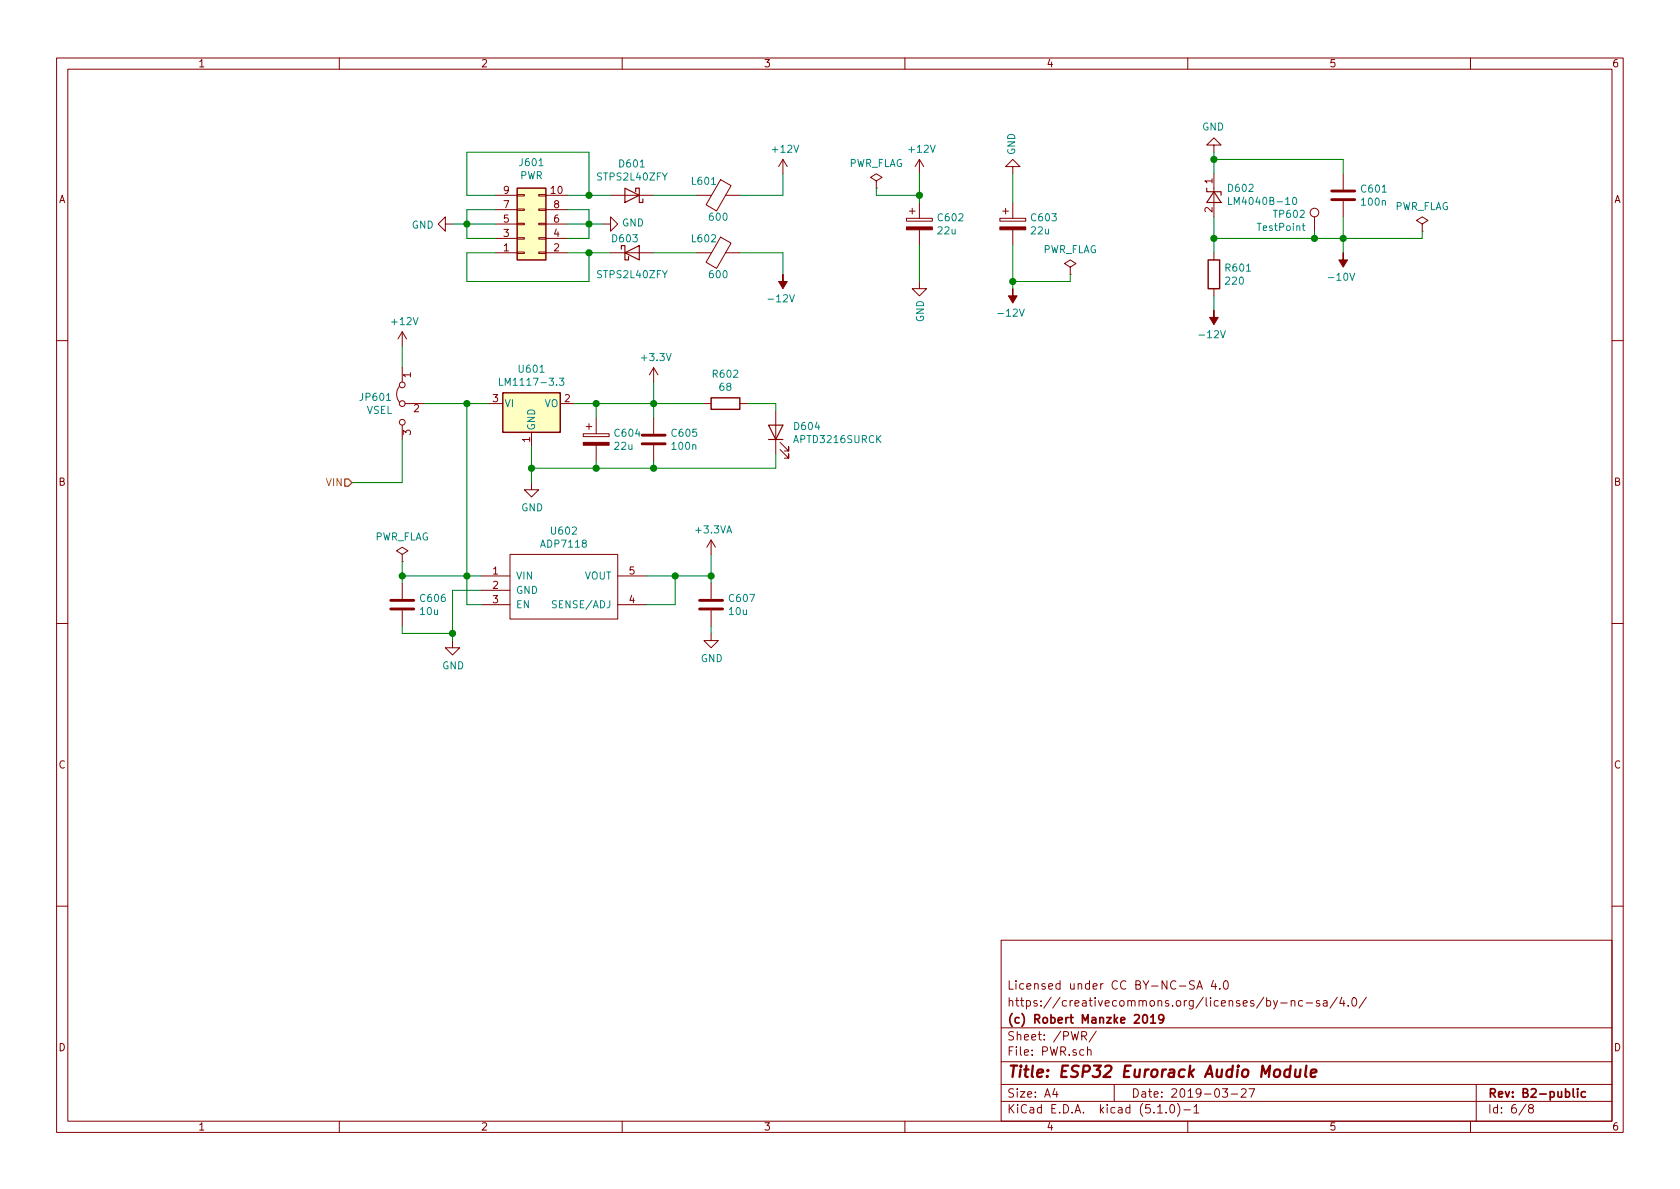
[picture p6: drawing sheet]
EESchema Schematic File Version 4
EELAYER 29 0
EELAYER END
$Descr A4 11693 8268
encoding utf-8
Sheet 6 8
Title "ESP32 Eurorack Audio Module"
Date "2019-03-27"
Rev "B2-public"
Comp "(c) Robert Manzke 2019"
Comment1 "https://creativecommons.org/licenses/by-nc-sa/4.0/"
Comment2 "Licensed under CC BY-NC-SA 4.0"
Comment3 ""
Comment4 ""
$EndDescr
$Comp
L Regulator_Linear:LM1117-3.3 U601
U 1 1
P 3700 2800
F 0 "U601" H 3700 3042 50  0000 C CNN
F 1 "LM1117-3.3" H 3700 2951 50  0000 C CNN
F 2 "Package_TO_SOT_SMD:TO-252-2" H 3700 2800 50  0001 C CNN
F 3 "http://www.ti.com/lit/ds/symlink/lm1117.pdf" H 3700 2800 50  0001 C CNN
	1    3700 2800
	1    0    0    -1  
$EndComp
$Comp
L Connector_Generic:Conn_02x05_Odd_Even J601
U 1 1
P 3650 1550
F 0 "J601" H 3700 1125 50  0000 C CNN
F 1 "PWR" H 3700 1216 50  0000 C CNN
F 2 "Connector_PinHeader_2.54mm:PinHeader_2x05_P2.54mm_Vertical" H 3650 1550 50  0001 C CNN
F 3 "~" H 3650 1550 50  0001 C CNN
	1    3650 1550
	1    0    0    1   
$EndComp
$Comp
L power:GND #PWR0607
U 1 1
P 4200 1550
F 0 "#PWR0607" H 4200 1300 50  0001 C CNN
F 1 "GND" V 4205 1422 50  0000 R CNN
F 2 "" H 4200 1550 50  0001 C CNN
F 3 "" H 4200 1550 50  0001 C CNN
	1    4200 1550
	0    -1   -1   0   
$EndComp
Wire Wire Line
	3950 1450 4100 1450
Wire Wire Line
	4100 1450 4100 1550
Wire Wire Line
	4100 1650 3950 1650
Wire Wire Line
	3950 1550 4100 1550
Connection ~ 4100 1550
Wire Wire Line
	4100 1550 4100 1650
Wire Wire Line
	4100 1550 4200 1550
$Comp
L power:GND #PWR0606
U 1 1
P 3150 1550
F 0 "#PWR0606" H 3150 1300 50  0001 C CNN
F 1 "GND" V 3155 1422 50  0000 R CNN
F 2 "" H 3150 1550 50  0001 C CNN
F 3 "" H 3150 1550 50  0001 C CNN
	1    3150 1550
	0    1    1    0   
$EndComp
Wire Wire Line
	3450 1450 3250 1450
Wire Wire Line
	3250 1450 3250 1550
Wire Wire Line
	3250 1650 3450 1650
Wire Wire Line
	3450 1550 3250 1550
Connection ~ 3250 1550
Wire Wire Line
	3250 1550 3250 1650
Wire Wire Line
	3250 1550 3150 1550
$Comp
L Device:D_Schottky D601
U 1 1
P 4400 1350
F 0 "D601" H 4400 1134 50  0000 C CNN
F 1 "STPS2L40ZFY" H 4400 1225 50  0000 C CNN
F 2 "Diode_SMD:D_SOD-123" H 4400 1350 50  0001 C CNN
F 3 "~" H 4400 1350 50  0001 C CNN
	1    4400 1350
	-1   0    0    1   
$EndComp
Wire Wire Line
	3450 1350 3250 1350
Wire Wire Line
	3250 1350 3250 1050
Wire Wire Line
	3250 1050 4100 1050
Wire Wire Line
	4100 1050 4100 1350
Wire Wire Line
	4100 1350 4250 1350
Wire Wire Line
	4100 1350 3950 1350
Connection ~ 4100 1350
$Comp
L Device:Ferrite_Bead L601
U 1 1
P 5000 1350
F 0 "L601" V 4900 1250 50  0000 C CNN
F 1 "600" V 5150 1350 50  0000 C CNN
F 2 "Capacitor_SMD:C_0805_2012Metric" V 4930 1350 50  0001 C CNN
F 3 "~" H 5000 1350 50  0001 C CNN
	1    5000 1350
	0    1    1    0   
$EndComp
Wire Wire Line
	4550 1350 4850 1350
Wire Wire Line
	3450 1750 3250 1750
Wire Wire Line
	3250 1750 3250 1950
Wire Wire Line
	3250 1950 4100 1950
Wire Wire Line
	4100 1950 4100 1750
Wire Wire Line
	4100 1750 4250 1750
Wire Wire Line
	4100 1750 3950 1750
Connection ~ 4100 1750
$Comp
L Device:D_Schottky D603
U 1 1
P 4400 1750
F 0 "D603" H 4350 1850 50  0000 C CNN
F 1 "STPS2L40ZFY" H 4400 1600 50  0000 C CNN
F 2 "Diode_SMD:D_SOD-123" H 4400 1750 50  0001 C CNN
F 3 "~" H 4400 1750 50  0001 C CNN
	1    4400 1750
	1    0    0    -1  
$EndComp
$Comp
L Device:Ferrite_Bead L602
U 1 1
P 5000 1750
F 0 "L602" V 4900 1650 50  0000 C CNN
F 1 "600" V 5150 1750 50  0000 C CNN
F 2 "Capacitor_SMD:C_0805_2012Metric" V 4930 1750 50  0001 C CNN
F 3 "~" H 5000 1750 50  0001 C CNN
	1    5000 1750
	0    1    1    0   
$EndComp
Wire Wire Line
	4850 1750 4550 1750
$Comp
L power:+12V #PWR0602
U 1 1
P 5450 1200
F 0 "#PWR0602" H 5450 1050 50  0001 C CNN
F 1 "+12V" H 5465 1373 50  0000 C CNN
F 2 "" H 5450 1200 50  0001 C CNN
F 3 "" H 5450 1200 50  0001 C CNN
	1    5450 1200
	1    0    0    -1  
$EndComp
Wire Wire Line
	5150 1350 5450 1350
Wire Wire Line
	5450 1350 5450 1200
$Comp
L power:-12V #PWR0608
U 1 1
P 5450 1900
F 0 "#PWR0608" H 5450 2000 50  0001 C CNN
F 1 "-12V" H 5465 2073 50  0000 C CNN
F 2 "" H 5450 1900 50  0001 C CNN
F 3 "" H 5450 1900 50  0001 C CNN
	1    5450 1900
	-1   0    0    1   
$EndComp
Wire Wire Line
	5150 1750 5450 1750
Wire Wire Line
	5450 1750 5450 1900
$Comp
L power:GND #PWR0614
U 1 1
P 3700 3350
F 0 "#PWR0614" H 3700 3100 50  0001 C CNN
F 1 "GND" H 3705 3177 50  0000 C CNN
F 2 "" H 3700 3350 50  0001 C CNN
F 3 "" H 3700 3350 50  0001 C CNN
	1    3700 3350
	1    0    0    -1  
$EndComp
Wire Wire Line
	3700 3100 3700 3250
$Comp
L power:+12V #PWR0612
U 1 1
P 2800 2400
F 0 "#PWR0612" H 2800 2250 50  0001 C CNN
F 1 "+12V" H 2815 2573 50  0000 C CNN
F 2 "" H 2800 2400 50  0001 C CNN
F 3 "" H 2800 2400 50  0001 C CNN
	1    2800 2400
	1    0    0    -1  
$EndComp
Wire Wire Line
	2800 2400 2800 2550
$Comp
L power:+3.3V #PWR0613
U 1 1
P 4550 2650
F 0 "#PWR0613" H 4550 2500 50  0001 C CNN
F 1 "+3.3V" H 4565 2823 50  0000 C CNN
F 2 "" H 4550 2650 50  0001 C CNN
F 3 "" H 4550 2650 50  0001 C CNN
	1    4550 2650
	1    0    0    -1  
$EndComp
Wire Wire Line
	4000 2800 4150 2800
Wire Wire Line
	4550 2800 4550 2650
$Comp
L Device:CP C602
U 1 1
P 6400 1550
F 0 "C602" H 6518 1596 50  0000 L CNN
F 1 "22u" H 6518 1505 50  0000 L CNN
F 2 "Capacitor_Tantalum_SMD:CP_EIA-3216-12_Kemet-S" H 6438 1400 50  0001 C CNN
F 3 "~" H 6400 1550 50  0001 C CNN
	1    6400 1550
	1    0    0    -1  
$EndComp
$Comp
L power:+12V #PWR0603
U 1 1
P 6400 1200
F 0 "#PWR0603" H 6400 1050 50  0001 C CNN
F 1 "+12V" H 6415 1373 50  0000 C CNN
F 2 "" H 6400 1200 50  0001 C CNN
F 3 "" H 6400 1200 50  0001 C CNN
	1    6400 1200
	1    0    0    -1  
$EndComp
Wire Wire Line
	6400 1200 6400 1350
$Comp
L power:GND #PWR0609
U 1 1
P 6400 1950
F 0 "#PWR0609" H 6400 1700 50  0001 C CNN
F 1 "GND" V 6405 1822 50  0000 R CNN
F 2 "" H 6400 1950 50  0001 C CNN
F 3 "" H 6400 1950 50  0001 C CNN
	1    6400 1950
	1    0    0    -1  
$EndComp
Wire Wire Line
	6400 1700 6400 1950
$Comp
L Device:CP C603
U 1 1
P 7050 1550
F 0 "C603" H 7168 1596 50  0000 L CNN
F 1 "22u" H 7168 1505 50  0000 L CNN
F 2 "Capacitor_Tantalum_SMD:CP_EIA-3216-12_Kemet-S" H 7088 1400 50  0001 C CNN
F 3 "~" H 7050 1550 50  0001 C CNN
	1    7050 1550
	1    0    0    -1  
$EndComp
$Comp
L power:GND #PWR0604
U 1 1
P 7050 1200
F 0 "#PWR0604" H 7050 950 50  0001 C CNN
F 1 "GND" V 7055 1072 50  0000 R CNN
F 2 "" H 7050 1200 50  0001 C CNN
F 3 "" H 7050 1200 50  0001 C CNN
	1    7050 1200
	-1   0    0    1   
$EndComp
Wire Wire Line
	7050 1200 7050 1400
$Comp
L power:-12V #PWR0610
U 1 1
P 7050 2000
F 0 "#PWR0610" H 7050 2100 50  0001 C CNN
F 1 "-12V" H 7065 2173 50  0000 C CNN
F 2 "" H 7050 2000 50  0001 C CNN
F 3 "" H 7050 2000 50  0001 C CNN
	1    7050 2000
	-1   0    0    1   
$EndComp
Wire Wire Line
	7050 1700 7050 1950
$Comp
L Device:CP C604
U 1 1
P 4150 3050
F 0 "C604" H 4268 3096 50  0000 L CNN
F 1 "22u" H 4268 3005 50  0000 L CNN
F 2 "Capacitor_Tantalum_SMD:CP_EIA-3216-12_Kemet-S" H 4188 2900 50  0001 C CNN
F 3 "~" H 4150 3050 50  0001 C CNN
	1    4150 3050
	1    0    0    -1  
$EndComp
Wire Wire Line
	4150 2800 4150 2900
Connection ~ 4150 2800
Wire Wire Line
	4150 2800 4550 2800
Wire Wire Line
	4150 3200 4150 3250
Wire Wire Line
	4150 3250 3700 3250
Connection ~ 3700 3250
Wire Wire Line
	3700 3250 3700 3350
$Comp
L Device:C C605
U 1 1
P 4550 3050
F 0 "C605" H 4665 3096 50  0000 L CNN
F 1 "100n" H 4665 3005 50  0000 L CNN
F 2 "Capacitor_SMD:C_0603_1608Metric" H 4588 2900 50  0001 C CNN
F 3 "~" H 4550 3050 50  0001 C CNN
	1    4550 3050
	1    0    0    -1  
$EndComp
Wire Wire Line
	4550 2800 4550 2900
Connection ~ 4550 2800
Wire Wire Line
	4550 3200 4550 3250
Wire Wire Line
	4550 3250 4150 3250
Connection ~ 4150 3250
Wire Wire Line
	4950 4000 4950 3850
$Comp
L power:+3.3VA #PWR0615
U 1 1
P 4950 3850
F 0 "#PWR0615" H 4950 3700 50  0001 C CNN
F 1 "+3.3VA" H 4965 4023 50  0000 C CNN
F 2 "" H 4950 3850 50  0001 C CNN
F 3 "" H 4950 3850 50  0001 C CNN
	1    4950 3850
	1    0    0    -1  
$EndComp
$Comp
L Device:LED D604
U 1 1
P 5400 3000
F 0 "D604" V 5438 2882 50  0000 R CNN
F 1 "APTD3216SURCK" V 5347 2882 50  0000 R CNN
F 2 "LED_SMD:LED_1206_3216Metric_Castellated" H 5400 3000 50  0001 C CNN
F 3 "~" H 5400 3000 50  0001 C CNN
	1    5400 3000
	0    -1   -1   0   
$EndComp
$Comp
L Device:R R602
U 1 1
P 5050 2800
F 0 "R602" V 4843 2800 50  0000 C CNN
F 1 "68" V 4934 2800 50  0000 C CNN
F 2 "Resistor_SMD:R_0805_2012Metric" V 4980 2800 50  0001 C CNN
F 3 "~" H 5050 2800 50  0001 C CNN
	1    5050 2800
	0    1    1    0   
$EndComp
Wire Wire Line
	4550 2800 4900 2800
Wire Wire Line
	5200 2800 5400 2800
Wire Wire Line
	5400 2800 5400 2850
Wire Wire Line
	5400 3150 5400 3250
Wire Wire Line
	5400 3250 4550 3250
Connection ~ 4550 3250
$Comp
L Jumper:Jumper_3_Bridged12 JP601
U 1 1
P 2800 2800
F 0 "JP601" V 2754 2867 50  0000 L CNN
F 1 "VSEL" V 2845 2867 50  0000 L CNN
F 2 "Connector_PinHeader_2.54mm:PinHeader_1x03_P2.54mm_Vertical" H 2800 2800 50  0001 C CNN
F 3 "~" H 2800 2800 50  0001 C CNN
	1    2800 2800
	0    -1   1    0   
$EndComp
Wire Wire Line
	3250 2800 3250 4000
Wire Wire Line
	2950 2800 3250 2800
Connection ~ 3250 2800
Wire Wire Line
	3250 2800 3400 2800
Wire Wire Line
	2800 3050 2800 3350
Wire Wire Line
	2800 3350 2450 3350
Text HLabel 2450 3350 0    50   Input ~ 0
VIN
$Comp
L user:ADP7118 U602
U 1 1
P 3550 4000
F 0 "U602" H 3925 4315 50  0000 C CNN
F 1 "ADP7118" H 3925 4224 50  0000 C CNN
F 2 "Package_TO_SOT_SMD:TSOT-23-5" H 3900 3650 50  0001 C CNN
F 3 "" H 3550 4000 50  0001 C CNN
	1    3550 4000
	1    0    0    -1  
$EndComp
Wire Wire Line
	4950 4000 4700 4000
Wire Wire Line
	3350 4000 3250 4000
Wire Wire Line
	3350 4200 3250 4200
Wire Wire Line
	3250 4200 3250 4000
Connection ~ 3250 4000
$Comp
L power:GND #PWR0617
U 1 1
P 3150 4450
F 0 "#PWR0617" H 3150 4200 50  0001 C CNN
F 1 "GND" H 3155 4277 50  0000 C CNN
F 2 "" H 3150 4450 50  0001 C CNN
F 3 "" H 3150 4450 50  0001 C CNN
	1    3150 4450
	1    0    0    -1  
$EndComp
Wire Wire Line
	3350 4100 3150 4100
Wire Wire Line
	3150 4100 3150 4400
$Comp
L Device:C C606
U 1 1
P 2800 4200
F 0 "C606" H 2915 4246 50  0000 L CNN
F 1 "10u" H 2915 4155 50  0000 L CNN
F 2 "Capacitor_SMD:C_1210_3225Metric" H 2838 4050 50  0001 C CNN
F 3 "~" H 2800 4200 50  0001 C CNN
	1    2800 4200
	1    0    0    -1  
$EndComp
Wire Wire Line
	3250 4000 2800 4000
Wire Wire Line
	2800 4000 2800 4050
Wire Wire Line
	2800 4350 2800 4400
Wire Wire Line
	2800 4400 3150 4400
Connection ~ 3150 4400
Wire Wire Line
	3150 4400 3150 4450
$Comp
L Device:C C607
U 1 1
P 4950 4200
F 0 "C607" H 5065 4246 50  0000 L CNN
F 1 "10u" H 5065 4155 50  0000 L CNN
F 2 "Capacitor_SMD:C_0805_2012Metric" H 4988 4050 50  0001 C CNN
F 3 "~" H 4950 4200 50  0001 C CNN
	1    4950 4200
	1    0    0    -1  
$EndComp
Wire Wire Line
	4950 4000 4950 4050
Connection ~ 4950 4000
$Comp
L power:GND #PWR0616
U 1 1
P 4950 4400
F 0 "#PWR0616" H 4950 4150 50  0001 C CNN
F 1 "GND" H 4955 4227 50  0000 C CNN
F 2 "" H 4950 4400 50  0001 C CNN
F 3 "" H 4950 4400 50  0001 C CNN
	1    4950 4400
	1    0    0    -1  
$EndComp
Wire Wire Line
	4950 4350 4950 4400
Wire Wire Line
	4500 4200 4700 4200
Wire Wire Line
	4700 4200 4700 4000
Connection ~ 4700 4000
Wire Wire Line
	4700 4000 4500 4000
$Comp
L power:PWR_FLAG #FLG0603
U 1 1
P 2800 3900
F 0 "#FLG0603" H 2800 3975 50  0001 C CNN
F 1 "PWR_FLAG" H 2800 4074 50  0000 C CNN
F 2 "" H 2800 3900 50  0001 C CNN
F 3 "~" H 2800 3900 50  0001 C CNN
	1    2800 3900
	1    0    0    -1  
$EndComp
Wire Wire Line
	2800 3900 2800 4000
Connection ~ 2800 4000
$Comp
L power:PWR_FLAG #FLG0602
U 1 1
P 7450 1900
F 0 "#FLG0602" H 7450 1975 50  0001 C CNN
F 1 "PWR_FLAG" H 7450 2074 50  0000 C CNN
F 2 "" H 7450 1900 50  0001 C CNN
F 3 "~" H 7450 1900 50  0001 C CNN
	1    7450 1900
	1    0    0    -1  
$EndComp
Wire Wire Line
	7050 1950 7450 1950
Wire Wire Line
	7450 1950 7450 1900
Connection ~ 7050 1950
Wire Wire Line
	7050 1950 7050 2000
$Comp
L power:PWR_FLAG #FLG0601
U 1 1
P 6100 1300
F 0 "#FLG0601" H 6100 1375 50  0001 C CNN
F 1 "PWR_FLAG" H 6100 1474 50  0000 C CNN
F 2 "" H 6100 1300 50  0001 C CNN
F 3 "~" H 6100 1300 50  0001 C CNN
	1    6100 1300
	1    0    0    -1  
$EndComp
Wire Wire Line
	6400 1350 6100 1350
Wire Wire Line
	6100 1350 6100 1300
Connection ~ 6400 1350
Wire Wire Line
	6400 1350 6400 1400
$Comp
L Device:R R601
U 1 1
P 8450 1900
F 0 "R601" H 8520 1946 50  0000 L CNN
F 1 "220" H 8520 1855 50  0000 L CNN
F 2 "Resistor_SMD:R_0603_1608Metric" V 8380 1900 50  0001 C CNN
F 3 "~" H 8450 1900 50  0001 C CNN
	1    8450 1900
	1    0    0    -1  
$EndComp
$Comp
L power:-12V #PWR0611
U 1 1
P 8450 2150
F 0 "#PWR0611" H 8450 2250 50  0001 C CNN
F 1 "-12V" H 8465 2323 50  0000 C CNN
F 2 "" H 8450 2150 50  0001 C CNN
F 3 "" H 8450 2150 50  0001 C CNN
	1    8450 2150
	-1   0    0    1   
$EndComp
Wire Wire Line
	8450 2050 8450 2150
$Comp
L Reference_Voltage:LM4040DBZ-10 D602
U 1 1
P 8450 1350
F 0 "D602" V 8496 1262 50  0000 R CNN
F 1 "LM4040B-10" V 8405 1262 50  0000 R CNN
F 2 "Package_TO_SOT_SMD:SOT-23" H 8450 1150 50  0001 C CIN
F 3 "http://www.ti.com/lit/ds/symlink/lm4040-n.pdf" H 8450 1350 50  0001 C CIN
	1    8450 1350
	0    -1   -1   0   
$EndComp
Wire Wire Line
	8450 1500 8450 1650
$Comp
L power:GND #PWR0601
U 1 1
P 8450 1050
F 0 "#PWR0601" H 8450 800 50  0001 C CNN
F 1 "GND" H 8455 877 50  0000 C CNN
F 2 "" H 8450 1050 50  0001 C CNN
F 3 "" H 8450 1050 50  0001 C CNN
	1    8450 1050
	-1   0    0    1   
$EndComp
Wire Wire Line
	8450 1050 8450 1100
$Comp
L Device:C C601
U 1 1
P 9350 1350
F 0 "C601" H 9465 1396 50  0000 L CNN
F 1 "100n" H 9465 1305 50  0000 L CNN
F 2 "Capacitor_SMD:C_0603_1608Metric" H 9388 1200 50  0001 C CNN
F 3 "~" H 9350 1350 50  0001 C CNN
	1    9350 1350
	1    0    0    -1  
$EndComp
Wire Wire Line
	9350 1500 9350 1650
Wire Wire Line
	9350 1650 9150 1650
Connection ~ 8450 1650
Wire Wire Line
	8450 1650 8450 1750
Wire Wire Line
	9350 1200 9350 1100
Wire Wire Line
	9350 1100 8450 1100
Connection ~ 8450 1100
Wire Wire Line
	8450 1100 8450 1200
$Comp
L power:-10V #PWR0605
U 1 1
P 9350 1750
F 0 "#PWR0605" H 9350 1850 50  0001 C CNN
F 1 "-10V" H 9365 1923 50  0000 C CNN
F 2 "" H 9350 1750 50  0001 C CNN
F 3 "" H 9350 1750 50  0001 C CNN
	1    9350 1750
	-1   0    0    1   
$EndComp
Wire Wire Line
	9350 1650 9350 1750
Connection ~ 9350 1650
$Comp
L power:PWR_FLAG #FLG0101
U 1 1
P 9900 1600
F 0 "#FLG0101" H 9900 1675 50  0001 C CNN
F 1 "PWR_FLAG" H 9900 1774 50  0000 C CNN
F 2 "" H 9900 1600 50  0001 C CNN
F 3 "~" H 9900 1600 50  0001 C CNN
	1    9900 1600
	1    0    0    -1  
$EndComp
Wire Wire Line
	9350 1650 9900 1650
Wire Wire Line
	9900 1650 9900 1600
$Comp
L Connector:TestPoint TP602
U 1 1
P 9150 1600
F 0 "TP602" H 9093 1720 50  0000 R CNN
F 1 "TestPoint" H 9093 1629 50  0000 R CNN
F 2 "TestPoint:TestPoint_Keystone_5019_Minature" H 9350 1600 50  0001 C CNN
F 3 "~" H 9350 1600 50  0001 C CNN
	1    9150 1600
	1    0    0    -1  
$EndComp
Wire Wire Line
	9150 1600 9150 1650
Connection ~ 9150 1650
Wire Wire Line
	9150 1650 8450 1650
$EndSCHEMATC
